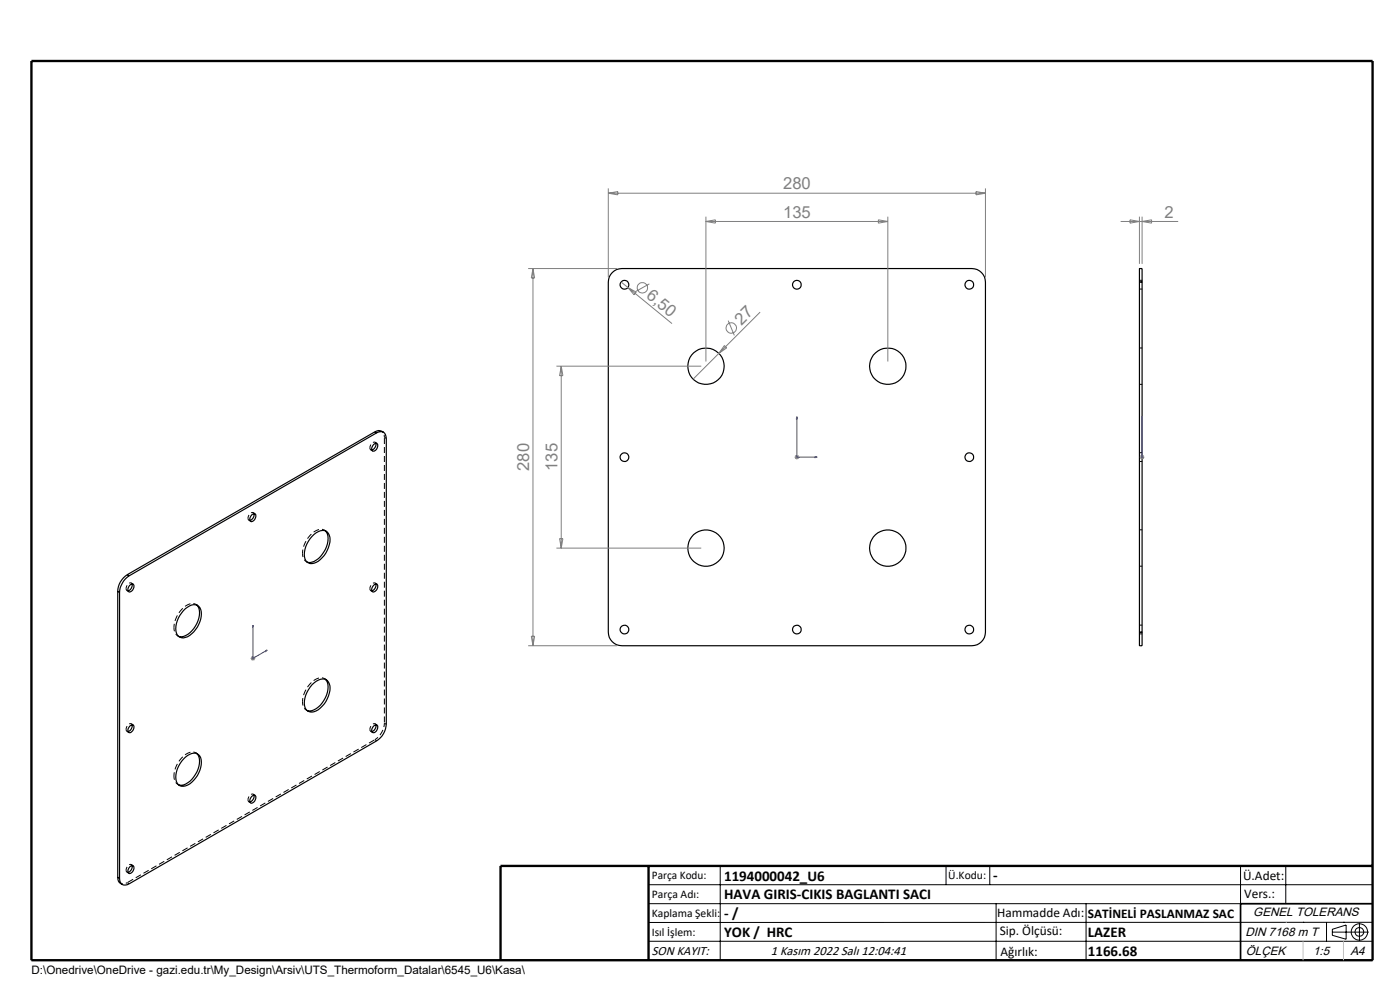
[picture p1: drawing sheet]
<svg xmlns="http://www.w3.org/2000/svg" width="297mm" height="210mm" viewBox="0 0 297 210" stroke-linecap="round" stroke-linejoin="round" font-family="sans-serif">
<g fill="none" stroke="#000" stroke-width=".25">
<path d="M129.9 57.8a2.71 2.71 0 0 1 2-.8h74.3a2.89 2.89 0 0 1 2.9 2.8v74.3a2.89 2.89 0 0 1-2.9 2.9h-74.3a2.89 2.89 0 0 1-2.9-2.9v-74.3a2.71 2.71 0 0 1 .9-2zM241.7 59.8v-2.8h.6v2.8M241.7 59.8v74.3M241.7 59.8h.6M242.3 59.8v74.3M79.2 94.3a.52 .52 0 0 1 .9 0 1.15 1.15 0 0 1-1 1.4 .96 .96 0 0 1 .1-1.4zM79.5 91.6a1.48 1.48 0 0 1 1.9 .1M79.5 91.6l.4 .2M79.5 91.6l-52.5 30.3M79.7 94a1.34 1.34 0 0 1-.8 1.5M79.9 91.8a1.25 1.25 0 0 1 1.5-.1 1.25 1.25 0 0 1 .6 1.3v60.7a4.5 4.5 0 0 1-2.1 3.5l-52.5 30.3a1.23 1.23 0 0 1-1.4 .1 1.23 1.23 0 0 1-.6-1.3M79.9 91.8l-52.5 30.4"/>
<path d="M53.4 109.2a.52 .52 0 0 1 .9 0 1.15 1.15 0 0 1-1.1 1.4 .96 .96 0 0 1 .2-1.4zM53.9 109a1.28 1.28 0 0 1-.9 1.4M66.2 113.8a2.45 2.45 0 0 1 3.2-1 3.4 3.4 0 0 1 0 3.9 4.4 4.4 0 0 1-3.6 2.8 1.89 1.89 0 0 1-1.2-2.4l.5-1.8zM69 112.6a3.6 3.6 0 0 1-.3 4.4 3.9 3.9 0 0 1-3.3 2.3l-.2-.1M25 125.4l.4 .3M25 125.4v60.7M25.4 125.7v60.6M27 121.9a4.3 4.3 0 0 0-2 3.5M27 121.9l.4 .3M27.4 122.2a4.6 4.6 0 0 0-2 3.5M27.5 124.2a.5 .5 0 0 1 .9-.1 1.14 1.14 0 0 1-1.1 1.4 .96 .96 0 0 1 .2-1.3zM28 123.9a1.28 1.28 0 0 1-.8 1.4"/>
<path d="M38.9 129.5l.9-.7a1.68 1.68 0 0 1 2-.4 1.68 1.68 0 0 1 .9 1.8 5.6 5.6 0 0 1-3.4 5 1.58 1.58 0 0 1-2-1.9l.1-1.1 .5-1.1zM41.7 128.3a3 3 0 0 1 .3 3.3 5.1 5.1 0 0 1-3.5 3.5l-.6-.1M79.2 124.2a.55 .55 0 0 1 .8-.2 1.11 1.11 0 0 1-.9 1.5 .92 .92 0 0 1 .1-1.3zM79.7 123.9a1.28 1.28 0 0 1-.8 1.4M241.7 134.1v2.9h.6v-2.9M241.7 134.1h.6M27.5 154a.52 .52 0 0 1 .9 0 1.14 1.14 0 0 1-1.1 1.4 .92 .92 0 0 1 .2-1.4zM28 153.7a1.28 1.28 0 0 1-.8 1.5M41.7 159.8a3.6 3.6 0 0 1-.2 4.5 3.9 3.9 0 0 1-3.4 2.2h-.2M66.2 145.3a2.48 2.48 0 0 1 3.2-1 3.4 3.4 0 0 1 0 3.9 4.7 4.7 0 0 1-3.2 2.9 1.79 1.79 0 0 1-1.6-2.5l.5-1.7zM69 144.1a3.6 3.6 0 0 1-.3 4.4 3.6 3.6 0 0 1-3.5 2.2M79.2 154a.52 .52 0 0 1 .9 0 1.1 1.1 0 0 1-1 1.4 .92 .92 0 0 1 .1-1.4z"/>
<path d="M79.7 153.8a1.34 1.34 0 0 1-.8 1.4M39.3 160.6l.5-.3a1.7 1.7 0 0 1 2-.4 1.7 1.7 0 0 1 .9 1.8 5.6 5.6 0 0 1-3.4 5 1.58 1.58 0 0 1-2-1.9 6.1 6.1 0 0 1 2-4.2zM53.4 169a.52 .52 0 0 1 .9-.1 1.15 1.15 0 0 1-1.1 1.4 .96 .96 0 0 1 .2-1.3zM53.9 168.7a1.34 1.34 0 0 1-.9 1.4M25 186.1a1.46 1.46 0 0 0 1 1.5M25 186.1l.4 .2M27.5 183.9a.5 .5 0 0 1 .9 0 1.14 1.14 0 0 1-1.1 1.4 .96 .96 0 0 1 .2-1.4zM28 183.6a1.28 1.28 0 0 1-.8 1.5M106.2 203.7h185"/>
<circle cx="132.5" cy="60.4" r=".93"/>
<circle cx="149.8" cy="77.7" r="3.9"/>
<circle cx="169" cy="60.4" r=".93"/>
<circle cx="188.3" cy="77.7" r="3.9"/>
<circle cx="205.6" cy="60.4" r=".93"/>
<circle cx="132.5" cy="97" r=".93"/>
<circle cx="205.6" cy="97" r=".93"/>
<circle cx="149.8" cy="116.3" r="3.9"/>
<circle cx="188.3" cy="116.3" r="3.8"/>
<circle cx="132.5" cy="133.5" r=".92"/>
<circle cx="169" cy="133.6" r=".92"/>
<circle cx="205.6" cy="133.5" r=".92"/>
</g>
<g fill="none" stroke="#000" stroke-width=".21" stroke-dasharray="1.3 .6" stroke-linecap="butt">
<path d="M241.7 59.8h.6M242.3 59.5h-.6M241.7 61.3h.6M242.3 73.8h-.6M78.7 95.4l.4 .3M80 94l-.4-.2M81.5 92.8l.5 .2M241.7 97.9h.6M241.7 81.5h.6M242.3 96h-.6M52.8 110.4l.4 .2M54.1 109l-.4-.3"/>
<path d="M65 119.1l.4 .3M69.2 112.7l-.4-.3M242.3 112.4h-.6M26.9 125.3l.4 .2M28.3 123.9l-.4-.2M37.7 134.9l.4 .2M42 128.4l-.4-.2M78.7 125.3l.4 .2M80 123.9l-.4-.2M241.7 134.1h.6M241.7 134.5h.6M241.7 120.1h.6"/>
<path d="M242.3 132.6h-.6M26.9 155.1l.4 .3M28.3 153.8l-.4-.3M42 159.9l-.4-.2M65 150.6l.4 .3M69.2 144.2l-.4-.3M78.7 155.1l.4 .3M79.5 156.9l.4 .2M80 153.8l-.4-.3M81.5 153.4l.5 .2M37.7 166.4l.4 .2M52.8 170.1l.4 .2"/>
<path d="M54.1 168.7l-.4-.2M26.9 185l.4 .2M27 187.2l.4 .3M28.3 183.6l-.4-.2"/>
</g>
<g fill="none" stroke="#000" stroke-width=".21" stroke-dasharray="1.3 .6" stroke-dashoffset=".5" stroke-linecap="butt">
<path d="M78.5 95a.94 .94 0 0 1 1.2-1.1v.1M52.6 109.9a.94 .94 0 0 1 1.2-1h.1M64.2 117.4a5.4 5.4 0 0 1 3.8-5.1l1 .3M65.2 119.2h-.1a1.81 1.81 0 0 1-.9-1.8M26.7 124.9a.94 .94 0 0 1 1.3-1.1v.1M36.9 133.1a5.4 5.4 0 0 1 3.8-5.1l1 .3M37.9 135l-.1-.1a1.81 1.81 0 0 1-.9-1.8M78.5 124.9a.94 .94 0 0 1 1.2-1.1v.1M26.7 154.7a.94 .94 0 0 1 1.3-1.1v.1M64.2 148.9a5.4 5.4 0 0 1 3.8-5.1l1 .3M65.2 150.7h-.1a1.81 1.81 0 0 1-.9-1.8M78.5 154.7a.94 .94 0 0 1 1.2-1.1v.1"/>
<path d="M36.9 164.6a5.4 5.4 0 0 1 3.8-5.1l1 .3M37.9 166.5l-.1-.1a1.81 1.81 0 0 1-.9-1.8M52.6 169.6a.94 .94 0 0 1 1.2-1l.1 .1M26.7 184.6a.94 .94 0 0 1 1.3-1.1v.1"/>
</g>
<path d="M78.9 95.5l-.3-.1-.1-.4M53 110.4l-.3-.1-.1-.4M27.2 125.3l-.3-.1-.2-.3M78.9 125.3l-.3-.1-.1-.3M27.2 155.2l-.3-.1-.2-.4M78.9 155.2l-.3-.1-.1-.4M79.5 156.9a4.5 4.5 0 0 0 2-3.5M53 170.1l-.3-.1-.1-.4M27.2 185h-.3l-.2-.4" fill="none" stroke="#000" stroke-width=".21" stroke-dasharray="1.3 .6" stroke-dashoffset=".4" stroke-linecap="butt"/>
<path d="M81.5 92.8a1.43 1.43 0 0 0-.5-1.4M25.6 187.4a1.43 1.43 0 0 0 1.4-.2" fill="none" stroke="#000" stroke-width=".21" stroke-dasharray="1.3 .6" stroke-dashoffset=".7" stroke-linecap="butt"/>
<path d="M81.5 153.4v-60.6M27 187.2l52.5-30.3" fill="none" stroke="#000" stroke-width=".21" stroke-dasharray="1.3 .6" stroke-dashoffset="-.2" stroke-linecap="butt"/>
<g fill="none" stroke="#808080" stroke-width=".21">
<path d="M129 40v18.8M209.1 40v18.8M112 57h18.9M113.1 57v80M113.1 57l.3 2h-.7zM129 41h80.1M129 41l2.1-.4v.7zM131.8 59.8l1.4 1.2M149.8 47h38.5M149.8 46v30.7M149.8 47l2-.4v.7zM186.3 46.6l2 .4-2 .3z"/>
<path d="M188.3 46v30.7M207 40.6l2.1 .4-2.1 .3zM237.7 47h12.2M239.7 46.6l2 .4-2 .3zM241.7 46v10M242.3 46v10M242.3 47l2-.4v.7zM118 77.7h30.8M119.1 77.7v38.6M119.1 77.7l.3 2h-.7zM133.2 61l9.4 7.6M133.2 61l1.8 1-.5 .5z"/>
<path d="M137.8 60.2l-3 1.7M153.7 73.3l.5 .5-1.7 1.2zM154.5 68l1.3 3.1M161.3 66.2l-14.3 14.2M168.6 97h.9M168.7 96.6l.7 .7M169.1 96.5v1M169.4 96.6l-.7 .7M241.8 97h1M241.9 96.6l.7 .7M242.3 96.5v1M242.6 96.6l-.7 .7"/>
<path d="M118 116.3h30.8M118.7 114.3h.7l-.3 2zM53.2 139.7h1M53.3 139.3l.7 .7M53.7 139.2v1M54 139.3l-.7 .7M112 137h18.9M112.7 135h.7l-.3 2z"/>
<circle cx="136.3" cy="61" r="1.1"/>
<circle cx="155.1" cy="69.6" r="1.1"/>
</g>
<g fill="none" stroke="#000" stroke-width=".21">
<path d="M137.6 187.7h153.6M137.6 191.7h153.6M137.6 199.7h153.6M152.8 183.7v20M200.7 183.7v4M210 183.7v4M211.3 191.7v12M230.4 191.7v12M263.2 183.7v20M272.8 183.7v8M276.4 195.6h.1M281.4 195.6v4.1"/>
<path d="M282.6 197.7h7.8M282.6 197.1l3-.9v3l-3-.8zM285 195.6h.1M288.4 195.8v3.8M291.2 195.6l-153.6 .1"/>
<circle cx="288.4" cy="197.7" r="1.74"/>
<circle cx="288.4" cy="197.7" r=".93"/>
</g>
<path d="M169.1 88.4l.1 .4h-.3zM169.1 88.4v8.6h4.3M172.9 96.9l.5 .1-.5 .1zM242.3 96.9v.2zM242.3 88.4v.4v-.4M242.3 97h.1M242.3 88.4v8.6M53.7 132.6v.4l-.1 .1zM53.7 132.6v7.1l3-1.8M56.4 138l.3-.1-.3 .3z" fill="none" stroke="#00f" stroke-width=".21"/>
<path d="M291.2 191.7h-28v12" fill="none" stroke="#000" stroke-width=".35"/>
<path d="M6.7 12.9h284.5v190.8h-284.5zM137.6 183.7v20M291.2 183.7h-185v20" fill="none" stroke="#000" stroke-width=".5"/>
<path d="M272.8 195.6h.1M276.4 199.7v4M285 199.7v4" fill="none" stroke="#c0c0c0" stroke-width=".21"/>
<g fill="#00f">
<path d="M172.9 96.9l.5 .1-.5 .1zM169.1 88.4l.1 .4h-.3z"/>
<path d="M56.4 138l.3-.1-.3 .3zM53.7 132.6v.4l-.1 .1z"/>
<path d="M242.3 96.9v.2zM242.3 88.4v.4z"/>
</g>
<g font-size="3.5" fill="#808080">
<text x="166.1" y="40.2">280</text>
<text x="166.1" y="46.2">135</text>
<text x="247" y="46.2">2</text>
<text x="137" y="63.1" transform="rotate(39 137 63.1)">6,50</text>
<text x="157.3" y="69.1" transform="rotate(-45 157.3 69.1)">27</text>
<text x="112.3" y="99.9" transform="rotate(-90 112.3 99.9)">280</text>
<text x="118.3" y="99.9" transform="rotate(-90 118.3 99.9)">135</text>
</g>
<g font-size="3.2">
<text x="153.6" y="186.8">1194000042_U6</text>
<text x="153.6" y="190.8">HAVA GIRIS-CIKIS BAGLANTI SACI</text>
<text x="210.7" y="186.6">-</text>
<text x="153.6" y="194.8">- /</text>
<text x="153.6" y="198.8">YOK / HRC</text>
<text x="230.8" y="198.7">LAZER</text>
<text x="230.8" y="202.8">1166.68</text>
</g>
<g font-size="2.8">
<text x="263.7" y="186.7">Ü.Adet:</text>
<text x="263.9" y="190.5">Vers.:</text>
<text x="211.5" y="194.5">Hammadde Adı:</text>
<text x="230.8" y="194.7">SATİNELİ PASLANMAZ SAC</text>
<text x="138.3" y="202.6">SON KAYIT:</text>
<text x="163.6" y="202.6">1 Kasım 2022 Salı 12:04:41</text>
<text x="212.1" y="198.4">Sip. Ölçüsü:</text>
<text x="212.2" y="202.7">Ağırlık:</text>
</g>
<g font-size="2.6">
<text x="265.9" y="194.4">GENEL TOLERANS</text>
<text x="264.2" y="198.5">DIN 7168 m T</text>
<text x="264.3" y="202.6">ÖLÇEK</text>
<text x="278.5" y="202.6">1:5</text>
<text x="286.5" y="202.6">A4</text>
</g>
<g font-size="2.5">
<text x="138.3" y="186.4">Parça Kodu:</text>
<text x="138.3" y="190.5">Parça Adı:</text>
<text x="201.2" y="186.5">Ü.Kodu:</text>
<text x="138.3" y="194.5">Kaplama Şekli:</text>
<text x="138.3" y="198.6">Isıl İşlem:</text>
<text x="6.7" y="206.7">D:\Onedrive\OneDrive - gazi.edu.tr\My_Design\Arsiv\UTS_Thermoform_Datalar\6545_U6\Kasa\</text>
</g>
</svg>
